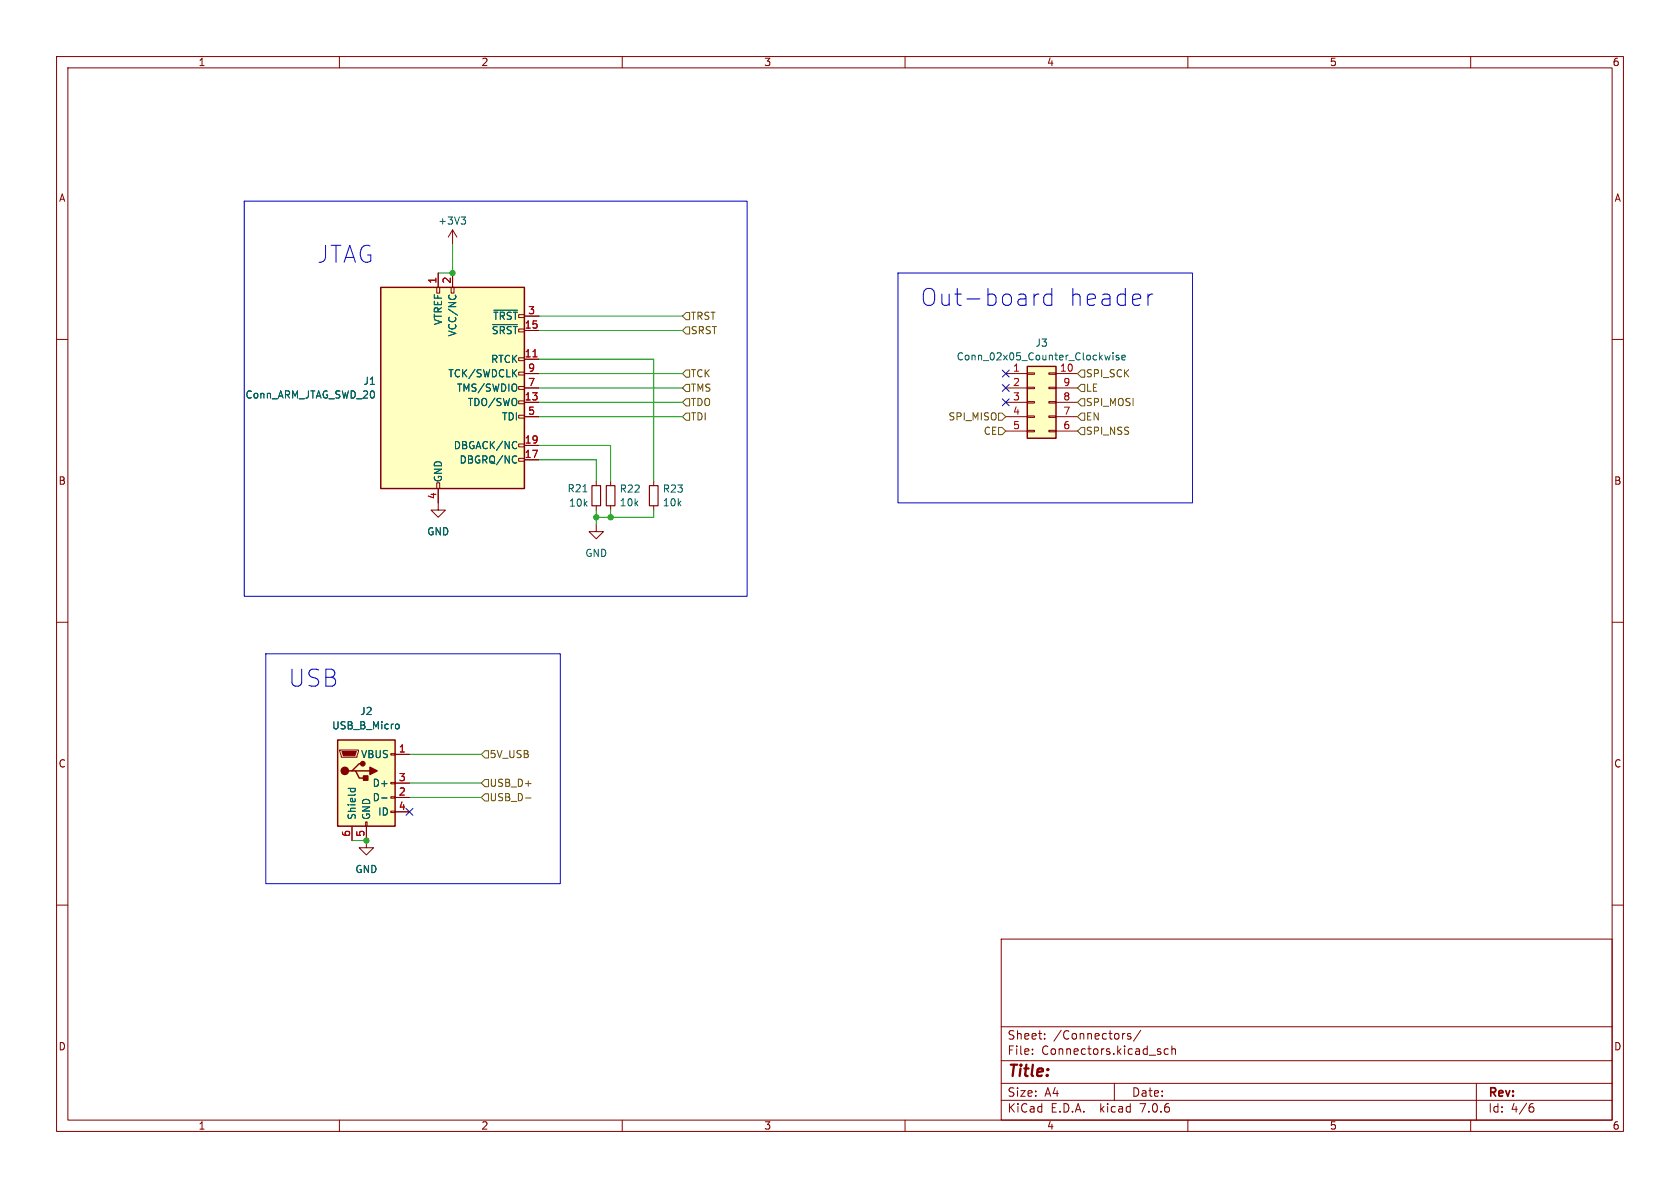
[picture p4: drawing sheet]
<svg xmlns="http://www.w3.org/2000/svg" width="297mm" height="210mm" viewBox="0 0 297 210" stroke-linecap="round" stroke-linejoin="round" font-family="sans-serif">
<g fill="none" stroke="#840000" stroke-width=".18">
<path d="M10 10h277v190h-277zM12 12h273v186h-273zM60 10v2M110 10v2M160 10v2M210 10v2M260 10v2M10 60h2M77.2 50.8h.5v1h-.5zM77.5 48.3v2.5M79.8 50.8h.5v1h-.5zM80 40.6l-.8 1.3"/>
<path d="M80 40.6v2.6M80 48.3v2.5M80 40.6l.8 1.3M92.7 58.4h2.5M92.7 55.9h2.5M285 60h2M91.7 65.8h1v.5h-1zM91.7 78.5h1v.5h-1zM91.7 70.9h1v.5h-1zM91.7 68.3h1v.5h-1zM91.7 63.2h1v.6h-1zM91.7 73.4h1v.5h-1z"/>
<path d="M92.7 66h2.5M92.7 68.6h2.5M92.7 71.1h2.5M92.7 73.7h2.5M92.7 63.5h2.5M92.7 78.7h2.5M177.8 66h3.8M177.8 68.6h3.8M177.8 71.1h3.8M177.8 73.7h3.8M177.8 76.2h3.8M181.6 76.1h1.3v.2h-1.3z"/>
<path d="M181.6 73.5h1.3v.3h-1.3zM181.6 71h1.3v.2h-1.3zM181.6 68.5h1.3v.2h-1.3zM181.6 65.9h1.3v.3h-1.3zM185.4 76.1h1.3v.2h-1.3zM185.4 73.5h1.3v.3h-1.3zM185.4 71h1.3v.2h-1.3zM185.4 68.5h1.3v.2h-1.3zM185.4 65.9h1.3v.3h-1.3zM186.7 66h3.8M186.7 68.6h3.8M186.7 71.1h3.8"/>
<path d="M186.7 73.7h3.8M186.7 76.2h3.8M77.2 85.3h.5v1.1h-.5zM77.5 86.4v3.8h1.2l-1.2 1.2-1.3-1.2h1.3M91.7 81h1v.5h-1zM92.7 81.3h2.5M105.4 92.7v1.3h1.3l-1.3 1.3-1.3-1.3h1.3M105.4 85.1v.8M105.4 89.4v.8M107.9 85.1v.8M107.9 89.4v.8M115.6 85.1v.8"/>
<path d="M115.6 89.4v.8M10 110h2M285 110h2M60.1 132.6h3.3v.2l-.3 1.1h-2.8zM69.1 138.3h.7v.3h-.7zM69.1 133.2h.7v.3h-.7zM69.8 133.4h2.6M69.8 138.4h2.6M10 160h2M62.2 146.1v2.5M64.6 145.3h.3v.8h-.3zM64.8 146.1v3.8h1.2l-1.2 1.2-1.3-1.2h1.3"/>
<path d="M69.1 143.4h.7v.2h-.7zM69.1 140.8h.7v.3h-.7zM69.8 141h2.6M69.8 143.5h2.6M285 160h2M177 166h108v32h-108zM60 198v2M110 198v2M160 198v2M177 194.5h108M177 191.5h108M177 187.5h108"/>
<path d="M177 181.5h108M182.5 186.3v.1M182.5 185.5v.1M184.7 183.6v.1M184.7 182.8v.1M197 191.5v3M198.7 182.7h.2M199.9 182.8l-.4-.1-.2 .2 .1 .2 .5 .2v.3h-.6M201.7 182.1l-1.3 2M205.2 186v.3M206.5 185.5l-.4-.1-.3 .3v.4l.2 .2h.5M207.2 185.5l.2-.1 .3 .1 .1 .9"/>
<path d="M207.2 184.9v1.5M210 198v2M260 198v2M261 191.5v6.5M270.6 195.7h.3l.3 .3-.1 .5-.5 .1M271 195.1l-.4 .1"/>
</g>
<g fill="none" stroke="#006464" stroke-width=".18">
<path d="M81.5 38.4h.8l-.4 .4M82.1 38.8l.2 .3v.3l-.2 .2M79.4 52.2l-.1 .2M80.5 52.2l.1 .2M87.1 57.4h4.4M87.3 54.8h4.2M91.1 78l.3 .2M91.4 79.2l-.3 .1M196.3 62.8l-.3 .8-.2-.6M196.8 62.4v.1M196.8 62.8v.8M197.8 62.8h-.3l-.2 .2 .1 .1 .4 .2v.3h-.5"/>
<path d="M198.3 63.2l.6-.1v-.3h-.4l-.2 .2 .1 .6h.5M91.1 80.6l.3 .1M91.4 81.7l-.3 .2M103.1 86.9h.7M61.5 139.4h1.3M62 139.4v.3M62.7 139.4l.1 .3M70.2 128l.3 .1 .1 .1-.1 .5-.3 .1M67.5 141.1h.9"/>
</g>
<g fill="#ffffc2" stroke="#ffffc2" stroke-width=".18">
<path d="M181.6 64.8h5.1v12.7h-5.1z"/>
<path d="M59.7 130.8h10.1v15.3h-10.1z"/>
<path d="M67.3 50.8h25.4v35.6h-25.4z"/>
</g>
<path d="M67.3 50.8h25.4v35.6h-25.4zM181.6 64.8h5.1v12.7h-5.1zM59.7 130.8h10.1v15.3h-10.1zM62.2 136.3h.7l.6 1.2h1.3M62.9 136.3h2.5M64.1 135h-.6l-1.3 1.3h-.6" fill="none" stroke="#840000" stroke-width=".25"/>
<path d="M104.6 85.9h1.6v3.5h-1.6zM107.2 85.9h1.5v3.5h-1.5zM114.8 85.9h1.5v3.5h-1.5z" fill="none" stroke="#840000" stroke-width=".2"/>
<g fill="#840000" stroke="#840000" stroke-width=".25">
<path d="M65.4 135.6l1.3 .7-1.3 .6z"/>
<path d="M64.3 137.2h.7v.7h-.7z"/>
<circle cx="61" cy="136.3" r=".63"/>
<circle cx="64.1" cy="135" r=".38"/>
</g>
<path d="M60.5 132.8h2.5l-.3 .8h-2z" fill="#840000" stroke="#840000" stroke-width=".18"/>
<path d="M94.2 63.1h.7" fill="none" stroke="#a90000" stroke-width=".18"/>
<g fill="none" stroke="#725600" stroke-width=".18">
<path d="M120.6 55.9l.7-.7h.6v1.3h-.6zM121.3 57.8h.6v1.3h-.6l-.7-.7zM120.6 68.6l.7-.7h.6v1.3h-.6zM120.6 73.7l.7-.7h.6v1.3h-.6zM121.3 70.5h.6v1.3h-.6l-.7-.7zM121.3 65.4h.6v1.3h-.6l-.7-.7zM176.5 73h.7l.6 .7-.6 .6h-.7zM176.5 75.6h.7l.6 .6-.6 .6h-.7zM191.1 65.4h.7v1.3h-.7l-.6-.7zM191.1 75.6h.7v1.2h-.7l-.6-.6zM191.1 70.5h.7v1.3h-.7l-.6-.7zM191.1 67.9h.7v1.3h-.7l-.6-.6z"/>
<path d="M191.1 73h.7v1.3h-.7l-.6-.6zM85.7 132.7h.7v1.3h-.7l-.6-.6zM85.7 137.8h.7v1.3h-.7l-.6-.7zM85.7 140.3h.7v1.3h-.7l-.6-.6zM92.9 141.1h1"/>
</g>
<path d="M43.2 35.6h88.9v69.8h-88.9zM158.7 48.3h52.1v40.6h-52.1zM182.8 52v2M183.7 52a.77 .77 0 0 0-.9 .6M185.9 52.1l-.2-.1h-.6l-.3 .1-.3 .5v.8l.3 .4 .3 .2h.6l.2-.2M185.9 51v3M203.8 52h-.3l-.4 .3M47 115.6h52.1v40.6h-52.1z" fill="none" stroke="#0000c2" stroke-width=".18"/>
<g fill="none" stroke="#009600" stroke-width=".18">
<path d="M80 43.2v5.1h-2.5M95.2 55.9h25.4M95.2 58.4h25.4M95.2 78.7h12.7v6.4M95.2 63.5h20.4v21.6M95.2 68.6h25.4M95.2 73.7h25.4M95.2 71.1h25.4M95.2 66h25.4M95.2 81.3h10.2v3.8M105.4 90.2v2.5M107.9 90.2v1.2"/>
<path d="M115.6 90.2v1.2h-10.2M72.4 138.4h12.7M72.4 133.4h12.7M62.2 148.6h2.6M72.4 141h12.7"/>
</g>
<path d="M177.2 65.4l1.2 1.2M177.2 68l1.2 1.2M177.2 70.5l1.2 1.2M178.4 65.4l-1.2 1.2M178.4 68l-1.2 1.2M178.4 70.5l-1.2 1.2M71.8 142.9l1.2 1.2M73 142.9l-1.2 1.2" fill="none" stroke="#000084" stroke-width=".18"/>
<g fill="#009600" stroke="#009600" stroke-width=".18">
<circle cx="64.8" cy="148.6" r=".46"/>
<circle cx="80" cy="48.3" r=".46"/>
<circle cx="107.9" cy="91.4" r=".46"/>
<circle cx="105.4" cy="91.4" r=".46"/>
</g>
<g font-size="4.2" fill="#0000c2">
<text x="55.9" y="46.7">JTAG</text>
<text x="162.6" y="54.4">Out-board</text>
<text x="188.7" y="54.4">header</text>
<text x="50.8" y="121.7">USB</text>
</g>
<text font-size="2.8" fill="#840000" x="178" y="190.9">Title:</text>
<g font-size="2.1" fill="#840000">
<text x="178" y="184">Sheet:</text>
<text x="186.2" y="184">/Connectors/</text>
<text x="178" y="186.7">File:</text>
<text x="184.1" y="186.7">Connectors.kicad_sch</text>
<text x="178" y="196.9">KiCad</text>
<text x="178" y="194.1">Size:</text>
<text x="184.7" y="194.1">A4</text>
<text x="185.7" y="196.9">E.D.A.</text>
<text x="194.6" y="196.9">kicad</text>
<text x="200" y="194.1">Date:</text>
<text x="201.8" y="196.9">7.0.6</text>
<text x="263" y="194.3">Rev:</text>
<text x="263" y="196.9">Id:</text>
<text x="267.1" y="196.9">4/6</text>
</g>
<g font-size="1.8" fill="#840000">
<text x="35" y="11.9">1</text>
<text x="85" y="11.9">2</text>
<text x="135" y="11.9">3</text>
<text x="185" y="11.9">4</text>
<text x="235" y="11.9">5</text>
<text x="285" y="11.9">6</text>
<text x="10.3" y="35.9">A</text>
<text x="285.3" y="35.9">A</text>
<text x="10.3" y="85.9">B</text>
<text x="285.3" y="85.9">B</text>
<text x="10.3" y="135.9">C</text>
<text x="285.3" y="135.9">C</text>
<text x="10.3" y="185.9">D</text>
<text x="285.3" y="185.9">D</text>
<text x="35" y="199.9">1</text>
<text x="85" y="199.9">2</text>
<text x="135" y="199.9">3</text>
<text x="185" y="199.9">4</text>
<text x="235" y="199.9">5</text>
<text x="285" y="199.9">6</text>
</g>
<g font-size="1.8" fill="#006464">
<text x="77.4" y="39.9">+3V3</text>
<text x="78.3" y="57.6" transform="rotate(-90 78.3 57.6)">VTREF</text>
<text x="80.9" y="59.6" transform="rotate(-90 80.9 59.6)">VCC/NC</text>
<text x="86.8" y="59.3">~{SRST}</text>
<text x="87.1" y="56.7">~{TRST}</text>
<text x="86.7" y="64.4">RTCK</text>
<text x="169" y="63.9">Conn_02x05_Counter_Clockwise</text>
<text x="183" y="61.5">J3</text>
<text x="43.3" y="70.7">Conn_ARM_JTAG_SWD_20</text>
<text x="64.2" y="68.2">J1</text>
<text x="79.2" y="66.9">TCK/SWDCLK</text>
<text x="80.7" y="69.4">TMS/SWDIO</text>
<text x="82.6" y="72">TDO/SWO</text>
<text x="88.6" y="74.5">TDI</text>
<text x="80.1" y="79.6">DBGACK/NC</text>
<text x="81.1" y="82.1">DBGRQ/NC</text>
<text x="78.3" y="85.3" transform="rotate(-90 78.3 85.3)">GND</text>
<text x="100.2" y="87.2">R21</text>
<text x="100.5" y="89.8">10k</text>
<text x="109.5" y="89.7">10k</text>
<text x="109.5" y="87.3">R22</text>
<text x="117.1" y="89.7">10k</text>
<text x="117.1" y="87.3">R23</text>
<text x="75.4" y="94.8">GND</text>
<text x="103.4" y="98.7">GND</text>
<text x="58.6" y="129.1">USB_B_Micro</text>
<text x="63.6" y="126.6">J2</text>
<text x="63.7" y="134.2">VBUS</text>
<text x="65.8" y="141.8">D-</text>
<text x="65.8" y="139.3">D+</text>
<text x="63.1" y="145" transform="rotate(-90 63.1 145)">Shield</text>
<text x="65.6" y="145" transform="rotate(-90 65.6 145)">GND</text>
<text x="66.8" y="144.4">ID</text>
<text x="62.7" y="154.5">GND</text>
</g>
<g font-size="1.8" fill="#a90000">
<text x="77.2" y="50.2" transform="rotate(-90 77.2 50.2)">1</text>
<text x="79.8" y="50.2" transform="rotate(-90 79.8 50.2)">2</text>
<text x="92.7" y="58.2">15</text>
<text x="93.3" y="55.6">3</text>
<text x="92.7" y="63.2">11</text>
<text x="93.3" y="65.8">9</text>
<text x="179" y="65.8">1</text>
<text x="187.3" y="65.8">10</text>
<text x="92.7" y="70.9">13</text>
<text x="93.3" y="68.3">7</text>
<text x="179" y="68.3">2</text>
<text x="179" y="70.9">3</text>
<text x="187.9" y="70.9">8</text>
<text x="187.9" y="68.3">9</text>
<text x="93.3" y="73.4">5</text>
<text x="179" y="73.4">4</text>
<text x="179" y="75.9">5</text>
<text x="187.9" y="75.9">6</text>
<text x="187.9" y="73.4">7</text>
<text x="92.7" y="81">17</text>
<text x="92.7" y="78.5">19</text>
<text x="77.2" y="88.3" transform="rotate(-90 77.2 88.3)">4</text>
<text x="70.4" y="133.1">1</text>
<text x="70.4" y="140.7">2</text>
<text x="70.4" y="138.2">3</text>
<text x="70.4" y="143.3">4</text>
<text x="62" y="148" transform="rotate(-90 62 148)">6</text>
<text x="64.5" y="148" transform="rotate(-90 64.5 148)">5</text>
</g>
<g font-size="1.8" fill="#725600">
<text x="122" y="59.3">SRST</text>
<text x="122" y="56.7">TRST</text>
<text x="122" y="72">TDO</text>
<text x="122" y="66.9">TCK</text>
<text x="122" y="69.4">TMS</text>
<text x="191.9" y="66.9">SPI_SCK</text>
<text x="191.9" y="72">SPI_MOSI</text>
<text x="191.9" y="69.4">LE</text>
<text x="122" y="74.5">TDI</text>
<text x="167.6" y="74.5">SPI_MISO</text>
<text x="173.8" y="77.1">CE</text>
<text x="191.9" y="77.1">SPI_NSS</text>
<text x="191.9" y="74.5">EN</text>
<text x="86.5" y="134.2">5V_USB</text>
<text x="86.5" y="141.8">USB_D-</text>
<text x="86.5" y="139.3">USB_D+</text>
</g>
</svg>
